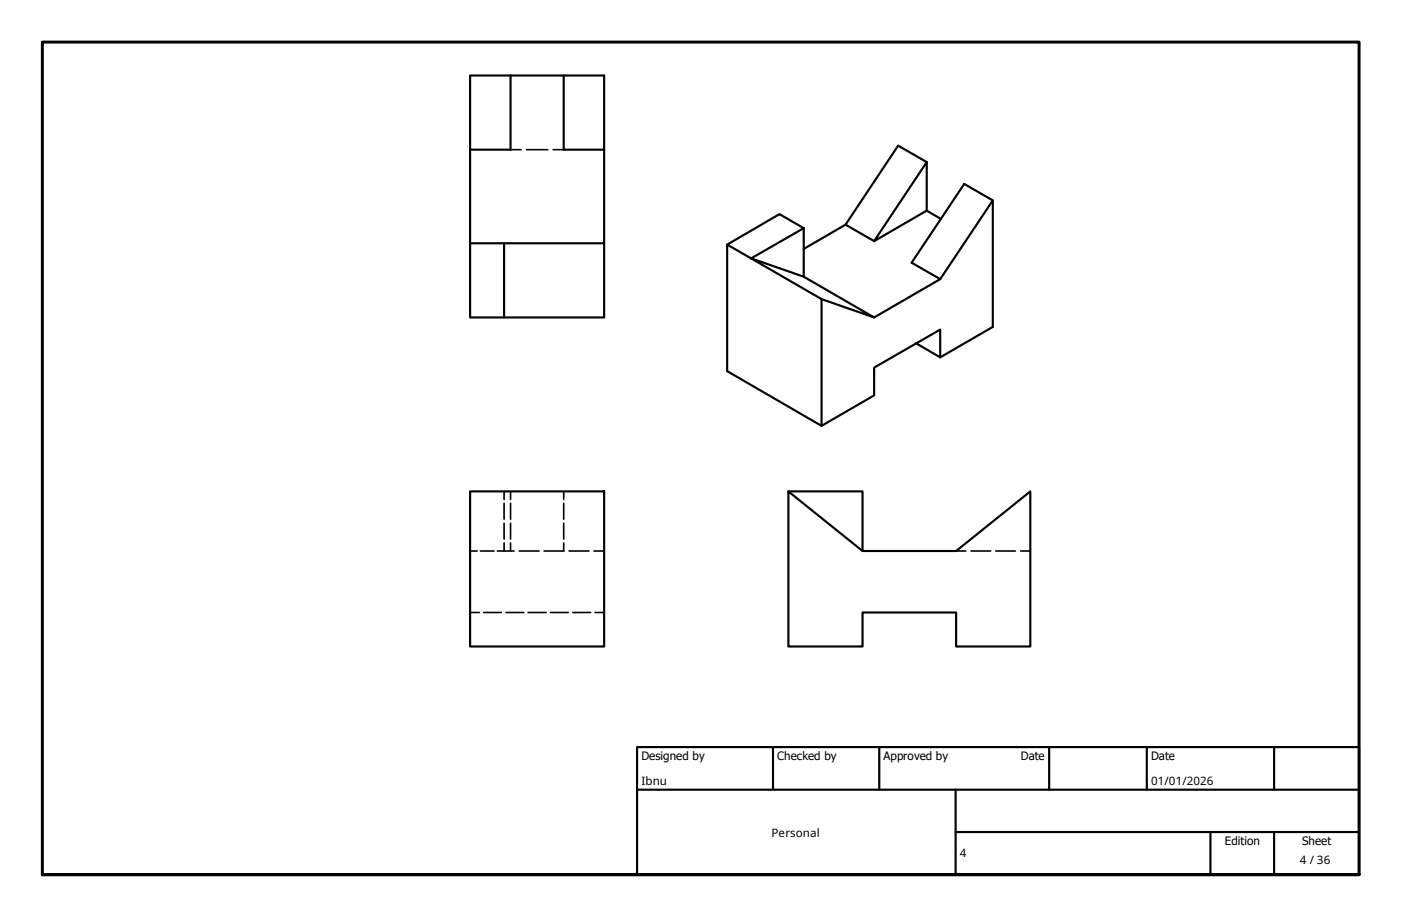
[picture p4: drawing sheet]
<svg xmlns="http://www.w3.org/2000/svg" width="330mm" height="216mm" viewBox="0 0 330 216" stroke-linecap="round" stroke-linejoin="round" font-family="sans-serif">
<!-- layer: Hidden (ISO) -->
<g fill="none" stroke="#000" stroke-width=".38">
<path d="M120.2 35.2h2.5M124 35.2h5M130.2 35.2h2.5M118.7 115.7v1.9M118.7 118.5v3.7M120.2 115.7v1.9M120.2 118.5v3.7M132.7 115.7v1.9M132.7 118.5v3.7M110.7 129.7h1.6M113.1 129.7h3.2M118.7 127.8v1.9h-1.6"/>
<path d="M118.7 129.7h2.3M118.7 123.2v3.7M120.2 123.2v3.7M120.2 127.8v1.9M122.2 129.7h4.7M128.1 129.7h4.7M132.7 123.2v3.7M132.7 127.8v1.9M134 129.7h4.7M139.8 129.7h2.4M225.1 129.7h2.3M228.6 129.7h4.6"/>
<path d="M234.4 129.7h4.7M240.3 129.7h2.3M110.7 144.2h2.1M113.9 144.2h4.1M119.1 144.2h4.2M124.3 144.2h4.3M129.6 144.2h4.2M134.9 144.2h4.2M140.1 144.2h2.1"/>
</g>
<!-- layer: Visible (ISO) -->
<g fill="none" stroke="#000" stroke-width=".51">
<path d="M110.7 17.8h9.5v17.4h-9.5zM120.2 17.8h22v17.4M132.7 17.8v17.4h9.5v22.1M110.7 35.2v22.1M218.2 38.2v11.4l-12.4 7.2zM218.2 38.2l-6.7-3.9-12.4 18.6 6.7 3.9M110.7 57.3h8v17.4h-8zM118.7 57.3h23.5v17.4h-23.5M171.2 57.6v29.8l22.2 12.9 12.4-7.2v-6.5l15.6-9v6.5M189.2 53.7l-12.4 7.1-5.6-3.2 12.3-7.2 5.7 3.3v11.5l-12.4-4.4 16.6 9.6v29.9M199.1 52.9l-9.9 5.7M218.2 49.6l3.4 2"/>
<path d="M233.7 47.2l-12.3 18.5M189.2 65.2l16.6 9.5-12.4-4.3M205.8 74.7l15.6-9-6.8-3.9 12.4-18.5 6.7 3.9v29.8l-12.3 7.1-5.7-3.3M110.7 115.7h31.5v36.5h-31.5zM185.6 115.7h17.5v14M185.6 115.7l17.5 14h22l17.5-14v36.5h-17.5v-8h-22v8h-17.5z"/>
</g>
<!-- layer: Border (ISO) -->
<path d="M10 205.9v-196h310v196h-310h310" fill="none" stroke="#000" stroke-width=".7"/>
<!-- layer: Title (ISO) -->
<path d="M150 175.9h170v30h-170zM182 175.9v10M207 175.9v10M247 175.9v10M270 175.9v10M300 175.9v10M150 185.9h170M225 195.9h95M225 185.9v20M285 195.9v10M300 195.9v10" fill="none" stroke="#000" stroke-width=".51"/>
<g font-size="2.7">
<text x="151" y="179">Designed by</text>
<text x="183" y="179">Checked by</text>
<text x="208" y="179">Approved by</text>
<text x="240.3" y="178.9">Date</text>
<text x="271" y="178.9">Date</text>
<text x="151" y="184.8">Ibnu</text>
<text x="271" y="184.8">01/01/2026</text>
<text x="181.7" y="197">Personal</text>
<text x="226" y="201.9">4</text>
<text x="288.4" y="199">Edition</text>
<text x="306" y="203.4">4 / 36</text>
<text x="306.6" y="199">Sheet</text>
</g>
</svg>
